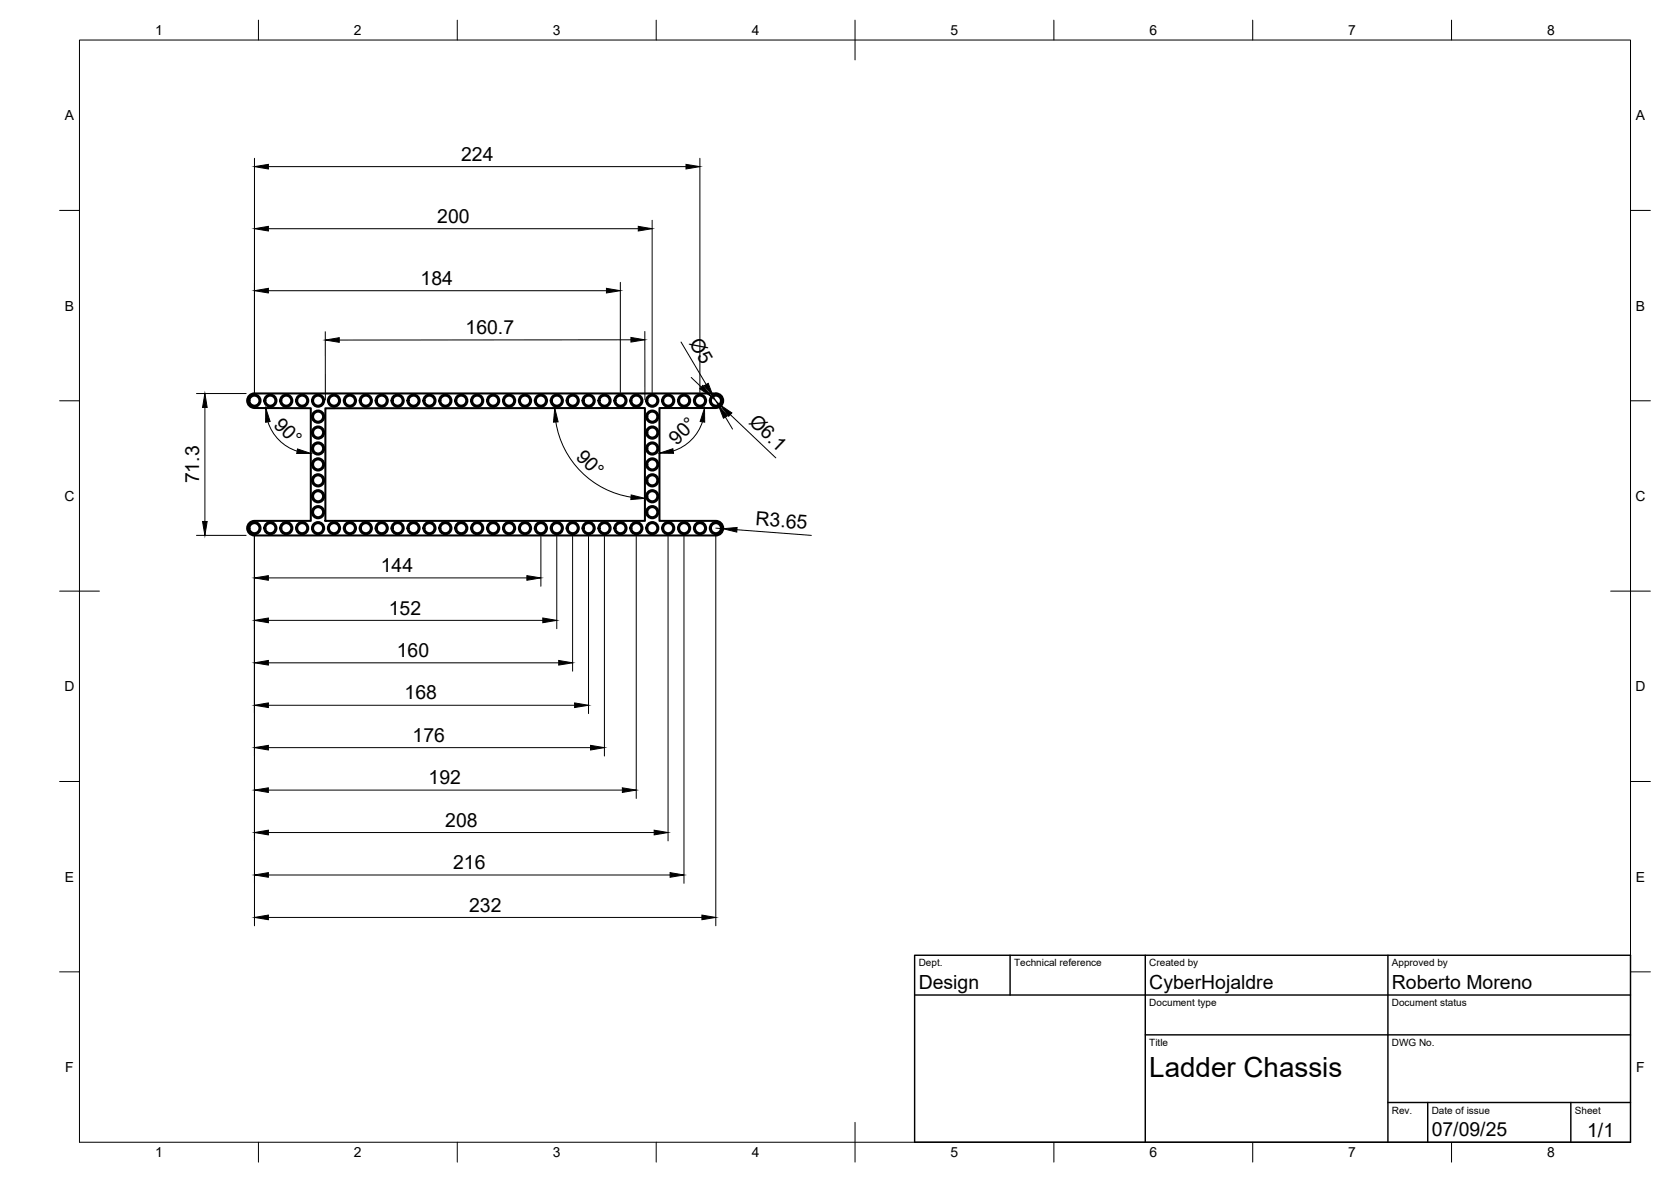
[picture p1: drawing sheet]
<svg xmlns="http://www.w3.org/2000/svg" width="420mm" height="297mm" viewBox="0 0 420 297" stroke-linecap="round" stroke-linejoin="round" font-family="sans-serif">
<!-- layer: Visible -->
<g fill="none" stroke="#000" stroke-width=".51">
<path d="M62.7 99.4l.8-.5h.5h116a1.84 1.84 0 0 1 1.8 1.8 1.84 1.84 0 0 1-1.8 1.8h-14.2v28.4h14.2a1.83 1.83 0 0 1 1.8 1.8 1.83 1.83 0 0 1-1.8 1.9h-116a1.83 1.83 0 0 1-1.9-1.9 1.83 1.83 0 0 1 1.9-1.8h14.1v-28.3l-14.1-.1a1.83 1.83 0 0 1-1.7-1.1 1.83 1.83 0 0 1 .4-2zM81.8 102.6l80.4-.1v28.4h-80.4z"/>
<circle cx="64" cy="100.7" r="1.26"/>
<circle cx="64" cy="100.7" r="1.53"/>
<circle cx="68" cy="100.7" r="1.26"/>
<circle cx="68" cy="100.7" r="1.53"/>
<circle cx="72" cy="100.7" r="1.26"/>
<circle cx="72" cy="100.7" r="1.53"/>
<circle cx="76" cy="100.7" r="1.26"/>
<circle cx="76" cy="100.7" r="1.53"/>
<circle cx="80" cy="104.7" r="1.26"/>
<circle cx="80" cy="116.7" r="1.26"/>
<circle cx="80" cy="112.7" r="1.26"/>
<circle cx="80" cy="100.7" r="1.26"/>
<circle cx="80" cy="108.7" r="1.26"/>
<circle cx="80" cy="112.7" r="1.53"/>
<circle cx="80" cy="100.7" r="1.53"/>
<circle cx="80" cy="116.7" r="1.53"/>
<circle cx="80" cy="108.7" r="1.53"/>
<circle cx="80" cy="104.7" r="1.53"/>
<circle cx="84" cy="100.7" r="1.26"/>
<circle cx="84" cy="100.7" r="1.53"/>
<circle cx="88" cy="100.7" r="1.26"/>
<circle cx="88" cy="100.7" r="1.53"/>
<circle cx="92" cy="100.7" r="1.26"/>
<circle cx="92" cy="100.7" r="1.53"/>
<circle cx="96" cy="100.7" r="1.26"/>
<circle cx="96" cy="100.7" r="1.53"/>
<circle cx="100" cy="100.7" r="1.26"/>
<circle cx="100" cy="100.7" r="1.53"/>
<circle cx="104" cy="100.7" r="1.26"/>
<circle cx="104" cy="100.7" r="1.53"/>
<circle cx="108" cy="100.7" r="1.26"/>
<circle cx="108" cy="100.7" r="1.53"/>
<circle cx="112" cy="100.7" r="1.26"/>
<circle cx="112" cy="100.7" r="1.53"/>
<circle cx="116" cy="100.7" r="1.26"/>
<circle cx="116" cy="100.7" r="1.53"/>
<circle cx="120" cy="100.7" r="1.26"/>
<circle cx="120" cy="100.7" r="1.53"/>
<circle cx="124" cy="100.7" r="1.26"/>
<circle cx="124" cy="100.7" r="1.53"/>
<circle cx="128" cy="100.7" r="1.26"/>
<circle cx="128" cy="100.7" r="1.53"/>
<circle cx="132" cy="100.7" r="1.26"/>
<circle cx="132" cy="100.7" r="1.53"/>
<circle cx="136" cy="100.7" r="1.26"/>
<circle cx="136" cy="100.7" r="1.53"/>
<circle cx="140" cy="100.7" r="1.26"/>
<circle cx="140" cy="100.7" r="1.53"/>
<circle cx="144" cy="100.7" r="1.26"/>
<circle cx="144" cy="100.7" r="1.53"/>
<circle cx="148" cy="100.7" r="1.26"/>
<circle cx="148" cy="100.7" r="1.53"/>
<circle cx="152" cy="100.7" r="1.26"/>
<circle cx="152" cy="100.7" r="1.53"/>
<circle cx="156" cy="100.7" r="1.26"/>
<circle cx="156" cy="100.7" r="1.53"/>
<circle cx="160" cy="100.7" r="1.26"/>
<circle cx="160" cy="100.7" r="1.53"/>
<circle cx="164" cy="116.7" r="1.26"/>
<circle cx="164" cy="108.7" r="1.26"/>
<circle cx="164" cy="100.7" r="1.26"/>
<circle cx="164" cy="104.7" r="1.26"/>
<circle cx="164" cy="112.7" r="1.26"/>
<circle cx="164" cy="108.7" r="1.53"/>
<circle cx="164" cy="100.7" r="1.53"/>
<circle cx="164" cy="112.7" r="1.53"/>
<circle cx="164" cy="116.7" r="1.53"/>
<circle cx="164" cy="104.7" r="1.53"/>
<circle cx="168" cy="100.7" r="1.26"/>
<circle cx="168" cy="100.7" r="1.53"/>
<circle cx="172" cy="100.7" r="1.26"/>
<circle cx="172" cy="100.7" r="1.53"/>
<circle cx="176" cy="100.7" r="1.26"/>
<circle cx="176" cy="100.7" r="1.53"/>
<circle cx="180" cy="100.7" r="1.26"/>
<circle cx="180" cy="100.7" r="1.53"/>
<circle cx="64" cy="132.7" r="1.26"/>
<circle cx="64" cy="132.7" r="1.53"/>
<circle cx="68" cy="132.7" r="1.26"/>
<circle cx="68" cy="132.7" r="1.53"/>
<circle cx="72" cy="132.7" r="1.26"/>
<circle cx="72" cy="132.7" r="1.53"/>
<circle cx="76" cy="132.7" r="1.26"/>
<circle cx="76" cy="132.7" r="1.53"/>
<circle cx="80" cy="124.7" r="1.26"/>
<circle cx="80" cy="128.7" r="1.26"/>
<circle cx="80" cy="132.7" r="1.26"/>
<circle cx="80" cy="120.7" r="1.26"/>
<circle cx="80" cy="128.7" r="1.53"/>
<circle cx="80" cy="132.7" r="1.53"/>
<circle cx="80" cy="124.7" r="1.53"/>
<circle cx="80" cy="120.7" r="1.53"/>
<circle cx="84" cy="132.7" r="1.26"/>
<circle cx="84" cy="132.7" r="1.53"/>
<circle cx="88" cy="132.7" r="1.26"/>
<circle cx="88" cy="132.7" r="1.53"/>
<circle cx="92" cy="132.7" r="1.26"/>
<circle cx="92" cy="132.7" r="1.53"/>
<circle cx="96" cy="132.7" r="1.26"/>
<circle cx="96" cy="132.7" r="1.53"/>
<circle cx="100" cy="132.7" r="1.26"/>
<circle cx="100" cy="132.7" r="1.53"/>
<circle cx="104" cy="132.7" r="1.26"/>
<circle cx="104" cy="132.7" r="1.53"/>
<circle cx="108" cy="132.7" r="1.26"/>
<circle cx="108" cy="132.7" r="1.53"/>
<circle cx="112" cy="132.7" r="1.26"/>
<circle cx="112" cy="132.7" r="1.53"/>
<circle cx="116" cy="132.7" r="1.26"/>
<circle cx="116" cy="132.7" r="1.53"/>
<circle cx="120" cy="132.7" r="1.26"/>
<circle cx="120" cy="132.7" r="1.53"/>
<circle cx="124" cy="132.7" r="1.26"/>
<circle cx="124" cy="132.7" r="1.53"/>
<circle cx="128" cy="132.7" r="1.26"/>
<circle cx="128" cy="132.7" r="1.53"/>
<circle cx="132" cy="132.7" r="1.26"/>
<circle cx="132" cy="132.7" r="1.53"/>
<circle cx="136" cy="132.7" r="1.26"/>
<circle cx="136" cy="132.7" r="1.53"/>
<circle cx="140" cy="132.7" r="1.26"/>
<circle cx="140" cy="132.7" r="1.53"/>
<circle cx="144" cy="132.7" r="1.26"/>
<circle cx="144" cy="132.7" r="1.53"/>
<circle cx="148" cy="132.7" r="1.26"/>
<circle cx="148" cy="132.7" r="1.53"/>
<circle cx="152" cy="132.7" r="1.26"/>
<circle cx="152" cy="132.7" r="1.53"/>
<circle cx="156" cy="132.7" r="1.26"/>
<circle cx="156" cy="132.7" r="1.53"/>
<circle cx="160" cy="132.7" r="1.26"/>
<circle cx="160" cy="132.7" r="1.53"/>
<circle cx="164" cy="124.7" r="1.26"/>
<circle cx="164" cy="128.7" r="1.26"/>
<circle cx="164" cy="132.7" r="1.26"/>
<circle cx="164" cy="120.7" r="1.26"/>
<circle cx="164" cy="128.7" r="1.53"/>
<circle cx="164" cy="132.7" r="1.53"/>
<circle cx="164" cy="124.7" r="1.53"/>
<circle cx="164" cy="120.7" r="1.53"/>
<circle cx="168" cy="132.7" r="1.26"/>
<circle cx="168" cy="132.7" r="1.53"/>
<circle cx="172" cy="132.7" r="1.26"/>
<circle cx="172" cy="132.7" r="1.53"/>
<circle cx="176" cy="132.7" r="1.26"/>
<circle cx="176" cy="132.7" r="1.53"/>
<circle cx="180" cy="132.7" r="1.26"/>
<circle cx="180" cy="132.7" r="1.53"/>
</g>
<!-- layer: BORDER -->
<g fill="none" stroke="#000" stroke-width=".25">
<path d="M20 10.1h390v276.9h-390zM65 5.1v5M115 5.1v5M165 5.1v5M215 5.1v10M265 5.1v5M315 5.1v5M365 5.1v5M15 52.9h5M410 52.9h5M15 100.7h5M410 100.7h5"/>
<path d="M15 148.6h10M405 148.6h10M15 196.4h5M410 196.4h5M15 244.2h5M410 244.2h5M65 287v5M115 287v5M165 287v5M215 282.1v9.9M265 287v5M315 287v5"/>
<path d="M365 287v5"/>
</g>
<!-- layer: TITLEBLOCK -->
<path d="M230 240.1h180v46.9h-180zM230 250h180M254 240.1v9.9M288 240.1v46.9M349 240.1v46.9M288 260.1h122M349 277.1h61M359 277.1v9.9M395 277.1v9.9" fill="none" stroke="#000" stroke-width=".36"/>
<!-- layer: FD_Dimensions -->
<g fill="none" stroke="#000" stroke-width=".25">
<path d="M64 39.8v58.8M176 39.8v58.8M67.5 41.9h105M67.5 57.5h93M164 55.4v43.2M67.5 73.1h85M156 71v27.6M49.4 98.9h12.5M81.8 83.4v17.1M158.6 85.4l-73.3 .1M162.1 83.3l.1 17.1M171.2 85.9l6.4 10.7"/>
<path d="M173.8 94.9l2.5 2.4M178.9 99.7l2.2 2.1M179.3 99.6l1.3 2.2M51.5 102.4v28.6M67.4 106a11.3 11.3 0 0 0 7.3 7.4M139.8 106a22.7 22.7 0 0 0 18.9 18.9M176.6 106a11.3 11.3 0 0 1-7.3 7.3M182.4 104.8l1.8 3M183.6 104.2l11.5 10.9M49.4 134.5h12.5M64 134.8v97.8M136 134.8v12.5"/>
<path d="M140 134.8v23.2M144 134.8v33.9M148 134.8v44.5M152 134.8v55.2M160 134.8v65.8M168 134.8v76.5M172 134.8v87.2M180 134.8v97.8M180 132.7l1.8 .2M185.3 133.1l18.7 1.4M67.5 155.9h69M67.5 145.2h65"/>
<path d="M67.5 177.2h77M67.5 166.6h73M67.5 198.6h89M67.5 187.9h81M67.5 219.9h101M67.5 209.2h97M67.5 230.6h109"/>
</g>
<g fill="#000" stroke="#000" stroke-width=".25">
<path d="M64 41.9l3.5-.6v1.2zM64 57.5l3.5-.6v1.1zM160.5 56.9l3.5 .6-3.5 .5zM172.5 41.3l3.5 .6-3.5 .6zM64 73.1l3.5-.6v1.1zM152.5 72.5l3.5 .6-3.5 .5zM81.8 85.5l3.5-.6v1.1zM158.6 84.8l3.5 .6-3.5 .6zM176.7 96.8l2.2 2.9-3-2zM177.1 96.9l1-.6 1.2 3.3zM51.5 98.9l.6 3.5h-1.2zM66.8 102.6l1.1 3.3-1.1 .2z"/>
<path d="M74.8 112.8l3.4 1.1-3.6 .1zM139.5 102.6l.8 3.4-1.1 .1zM165.8 113.9l3.4-1.1 .2 1.1zM177.1 102.5l.1 3.6-1.2-.2zM180.6 101.8l2.3 2.7-1 .6zM181.1 101.8l2.9 2-.8 .8zM50.9 131h1.2l-.6 3.5zM158.7 124.4l3.5 .8-3.6 .3zM181.8 132.9l3.5-.3v1.1zM64 155.9l3.5-.6v1.2zM64 145.2l3.5-.5v1.1zM132.5 144.7l3.5 .5-3.5 .6z"/>
<path d="M136.5 155.3l3.5 .6-3.5 .6zM64 177.2l3.5-.6v1.2zM64 166.6l3.5-.6v1.1zM140.5 166l3.5 .6-3.5 .5zM144.5 176.6l3.5 .6-3.5 .6zM64 198.6l3.5-.6v1.1zM64 187.9l3.5-.6v1.2zM148.5 187.3l3.5 .6-3.5 .6zM156.5 198l3.5 .6-3.5 .5zM64 219.9l3.5-.6v1.2zM64 209.2l3.5-.6v1.2zM164.5 208.6l3.5 .6-3.5 .6z"/>
<path d="M168.5 219.3l3.5 .6-3.5 .6zM64 230.6l3.5-.6v1.1zM176.5 230l3.5 .6-3.5 .5z"/>
</g>
<text font-size="7" x="289" y="270.6">Ladder Chassis</text>
<g font-size="4.9">
<text x="116" y="40.5">224</text>
<text x="110" y="56">200</text>
<text x="105.8" y="71.6">184</text>
<text x="117.1" y="84">160.7</text>
<text x="173.2" y="86.2" transform="rotate(59 173.2 86.2)">Ø5</text>
<text x="68.6" y="107" transform="rotate(45 68.6 107)">90°</text>
<text x="188.1" y="106.3" transform="rotate(44 188.1 106.3)">Ø6.1</text>
<text x="170.2" y="112.1" transform="rotate(-45 170.2 112.1)">90°</text>
<text x="144.6" y="115" transform="rotate(45 144.6 115)">90°</text>
<text x="50.1" y="121.5" transform="rotate(-90 50.1 121.5)">71.3</text>
<text x="189.9" y="132" transform="rotate(4 189.9 132)">R3.65</text>
<text x="95.8" y="143.8">144</text>
<text x="97.8" y="154.4">152</text>
<text x="99.8" y="165.1">160</text>
<text x="101.7" y="175.8">168</text>
<text x="103.8" y="186.4">176</text>
<text x="107.8" y="197.1">192</text>
<text x="112" y="207.8">208</text>
<text x="113.9" y="218.4">216</text>
<text x="118" y="229.1">232</text>
<text x="231" y="248.5">Design</text>
<text x="289" y="248.5">CyberHojaldre</text>
<text x="350" y="248.5">Roberto Moreno</text>
<text x="360" y="285.5">07/09/25</text>
<text x="399.1" y="285.7">1/1</text>
</g>
<g font-size="3.5">
<text x="39" y="8.8">1</text>
<text x="89" y="8.8">2</text>
<text x="139" y="8.8">3</text>
<text x="189" y="8.8">4</text>
<text x="239" y="8.8">5</text>
<text x="289" y="8.8">6</text>
<text x="339" y="8.8">7</text>
<text x="389" y="8.8">8</text>
<text x="16.3" y="30.2">A</text>
<text x="411.3" y="30.2">A</text>
<text x="16.3" y="78">B</text>
<text x="411.3" y="78">B</text>
<text x="16.2" y="125.9">C</text>
<text x="411.2" y="125.9">C</text>
<text x="16.2" y="173.7">D</text>
<text x="411.2" y="173.7">D</text>
<text x="16.3" y="221.6">E</text>
<text x="411.3" y="221.6">E</text>
<text x="16.4" y="269.4">F</text>
<text x="411.4" y="269.4">F</text>
<text x="39" y="290.8">1</text>
<text x="89" y="290.8">2</text>
<text x="139" y="290.8">3</text>
<text x="189" y="290.8">4</text>
<text x="239" y="290.8">5</text>
<text x="289" y="290.8">6</text>
<text x="339" y="290.8">7</text>
<text x="389" y="290.8">8</text>
</g>
<g font-size="2.5">
<text x="231" y="242.9">Dept.</text>
<text x="255" y="242.9">Technical reference</text>
<text x="289" y="242.9">Created by</text>
<text x="350" y="242.9">Approved by</text>
<text x="289" y="252.8">Document type</text>
<text x="350" y="252.8">Document status</text>
<text x="289" y="262.9">Title</text>
<text x="350" y="262.9">DWG No.</text>
<text x="350" y="279.9">Rev.</text>
<text x="360" y="279.9">Date of issue</text>
<text x="396" y="279.9">Sheet</text>
</g>
</svg>
